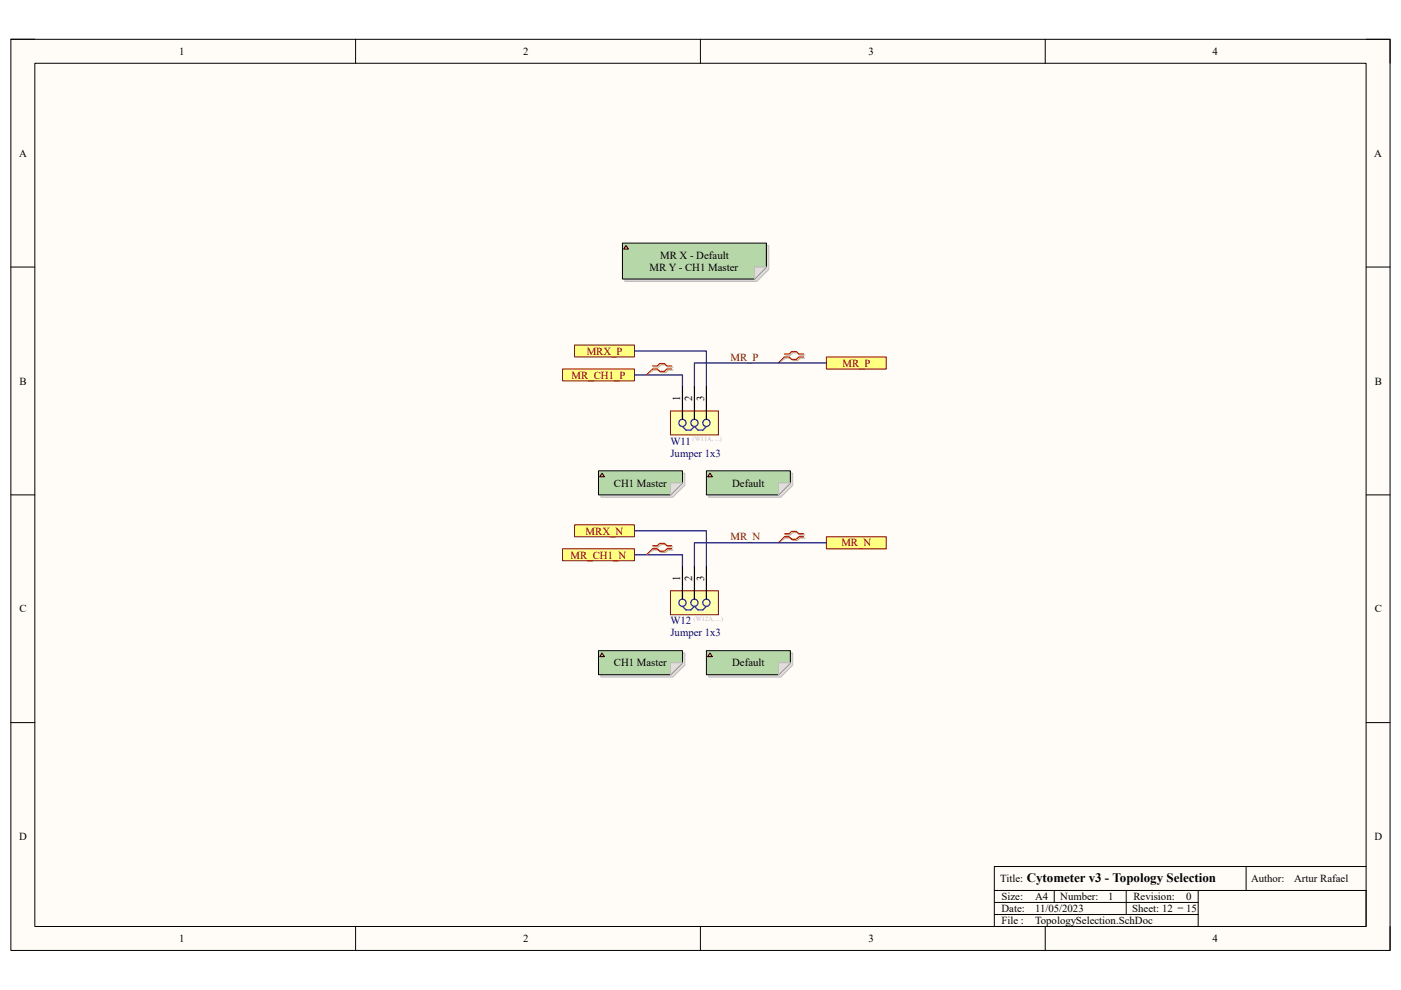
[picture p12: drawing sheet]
<svg xmlns="http://www.w3.org/2000/svg" width="297mm" height="210mm" viewBox="0 0 297 210" stroke-linecap="round" stroke-linejoin="round" font-family="sans-serif">
<path d="M2.3 8.3h292.4v193.3h-292.4z" fill="#fffcf8"/>
<path d="M2.3 8.3h292.4v193.3h-292.4z" fill="none" stroke="#000" stroke-width=".21"/>
<path d="M7.4 13.4h282.2v183.1h-282.2z" fill="#fffcf8"/>
<g fill="none" stroke="#000" stroke-width=".21">
<path d="M2.3 8.3h5.1M7.4 13.4h282.2v183.1h-282.2zM75.4 8.3v5.1M148.5 8.3v5.1M221.6 8.3v5.1M289.6 8.3h5.1v5.1M2.3 56.6h5.1M289.6 56.6h5.1M2.3 105h5.1M289.6 105h5.1M2.3 153.3h5.1M289.6 153.3h5.1"/>
<path d="M75.4 196.5v5.1M148.5 196.5v5.1M210.8 188.9v2.5M221.6 196.5v5.1M223.5 188.9v2.5M238.8 188.9v5.1M254 194h-43.2v2.5M254 191.4h-43.2v2.6M254 188.9h35.6v7.6h-35.6zM264.2 183.8v5.1M289.6 183.8h-78.8v5.1h43.2M294.7 196.5v5.1"/>
</g>
<path d="M121.8 73.2h12.7v2.5h-12.7z" fill="#ffff80"/>
<path d="M121.8 73.2h12.7v2.5h-12.7z" fill="none" stroke="#800000" stroke-width=".21"/>
<path d="M121.8 111.3h12.7v2.6h-12.7z" fill="#ffff80"/>
<path d="M121.8 111.3h12.7v2.6h-12.7z" fill="none" stroke="#800000" stroke-width=".21"/>
<path d="M119.3 78.3h15.2v2.5h-15.2z" fill="#ffff80"/>
<path d="M119.3 78.3h15.2v2.5h-15.2z" fill="none" stroke="#800000" stroke-width=".21"/>
<path d="M119.3 116.4h15.2v2.5h-15.2z" fill="#ffff80"/>
<path d="M119.3 116.4h15.2v2.5h-15.2z" fill="none" stroke="#800000" stroke-width=".21"/>
<path d="M175.2 75.7h12.7v2.6h-12.7z" fill="#ffff80"/>
<path d="M175.2 75.7h12.7v2.6h-12.7z" fill="none" stroke="#800000" stroke-width=".21"/>
<path d="M175.2 113.9h12.7v2.5h-12.7z" fill="#ffff80"/>
<path d="M175.2 113.9h12.7v2.5h-12.7z" fill="none" stroke="#800000" stroke-width=".21"/>
<path d="M166.6 75.3h1l.5-.5h1l.5 .5h1M166.6 76h1l.5 .5h1l.5-.5h1M166.6 113.5h1l.5-.5h1l.5 .5h1M166.6 114.1h1l.5 .5h1l.5-.5h1" fill="none" stroke="#d0a19e" stroke-width=".25"/>
<path d="M166.6 76l-1.6 1M166.6 114.1l-1.6 1" fill="none" stroke="#d0a19e" stroke-width=".21"/>
<path d="M166.3 75.1h1l.5-.5h1l.6 .5h1M166.3 75.7h1l.5 .5h1l.6-.5h1M166.3 113.2h1l.5-.5h1l.6 .5h1M166.3 113.9h1l.5 .5h1l.6-.5h1" fill="none" stroke="#f00" stroke-width=".25"/>
<path d="M166.3 75.7l-1.3 1.3M166.3 113.9l-1.3 1.2" fill="none" stroke="#f00" stroke-width=".21"/>
<path d="M134.5 74.4h15.3v7.7M134.5 79.5h10.2v2.6M175.2 77h-28v5.1M134.5 112.6h15.3v7.6M134.5 117.7h10.2v2.5M175.2 115.1h-28v5.1" fill="none" stroke="#000080" stroke-width=".25"/>
<path d="M142.2 87.2h10.1v5h-10.1z" fill="#ffffb0"/>
<path d="M142.2 87.2h10.1v5h-10.1z" fill="none" stroke="#800000" stroke-width=".21"/>
<g fill="none" stroke="#00f" stroke-width=".25">
<path d="M144.7 90.5l.8 .7h1l.7-.7 .8 .7h1l.8-.7"/>
<circle cx="144.7" cy="89.7" r=".76"/>
<circle cx="147.2" cy="89.7" r=".76"/>
<circle cx="149.8" cy="89.7" r=".76"/>
</g>
<path d="M144.7 82.1v6.8M147.2 82.1v6.8M149.8 82.1v6.8" fill="none" stroke="#000" stroke-width=".25"/>
<path d="M142.2 125.3h10.1v5.1h-10.1z" fill="#ffffb0"/>
<path d="M142.2 125.3h10.1v5.1h-10.1z" fill="none" stroke="#800000" stroke-width=".21"/>
<g fill="none" stroke="#00f" stroke-width=".25">
<path d="M144.7 128.6l.8 .8h1l.7-.8 .8 .8h1l.8-.8"/>
<circle cx="144.7" cy="127.8" r=".76"/>
<circle cx="147.2" cy="127.8" r=".76"/>
<circle cx="149.8" cy="127.8" r=".76"/>
</g>
<path d="M144.7 120.2v6.9M147.2 120.2v6.9M149.8 120.2v6.9" fill="none" stroke="#000" stroke-width=".25"/>
<path d="M138.6 77.9h1l.5-.5h1l.5 .5h1.1M138.6 78.5h1l.5 .5h1l.5-.5h1.1M138.6 116h1l.5-.5h1l.5 .5h1.1M138.6 116.6h1l.5 .6h1l.5-.6h1.1" fill="none" stroke="#d0a19e" stroke-width=".25"/>
<path d="M138.6 78.5l-1.5 1M138.6 116.6l-1.5 1.1" fill="none" stroke="#d0a19e" stroke-width=".21"/>
<path d="M138.3 77.6h1.1l.5-.5h1l.5 .5h1M138.3 78.3h1.1l.5 .5h1l.5-.5h1M138.3 115.8h1.1l.5-.5h1l.5 .5h1M138.3 116.4h1.1l.5 .5h1l.5-.5h1" fill="none" stroke="#f00" stroke-width=".25"/>
<path d="M138.3 78.3l-1.2 1.2M138.3 116.4l-1.2 1.3" fill="none" stroke="#f00" stroke-width=".21"/>
<path d="M132.5 52.1h30.5v5l-2.5 2.6h-28z" fill-rule="evenodd" fill="#dedcd7"/>
<path d="M132.5 52.1h30.5v5l-2.5 2.6h-28z" fill="none" stroke="#bfbdba" stroke-width=".21"/>
<path d="M132 51.6h30.5v5l-2.5 2.6h-28z" fill-rule="evenodd" fill="#b6d7a8"/>
<path d="M132 51.6h30.5v5l-2.5 2.6h-28z" fill="none" stroke="#000" stroke-width=".21"/>
<path d="M160 56.6h2.5l-2.5 2.6z" fill="#e3e8db"/>
<path d="M160 56.6h2.5l-2.5 2.6z" fill="none" stroke="#bfbdba" stroke-width=".21"/>
<path d="M132.7 52.1l.5 .7h-1z" fill="#f0ac86"/>
<path d="M132.7 52.1l.5 .7h-1z" fill="none" stroke="#300" stroke-width=".21"/>
<path d="M127.4 100.4h17.8v2.5l-2.5 2.6h-15.3z" fill-rule="evenodd" fill="#dedcd7"/>
<path d="M127.4 100.4h17.8v2.5l-2.5 2.6h-15.3z" fill="none" stroke="#bfbdba" stroke-width=".21"/>
<path d="M126.9 99.9h17.8v2.5l-2.5 2.6h-15.3z" fill-rule="evenodd" fill="#b6d7a8"/>
<path d="M126.9 99.9h17.8v2.5l-2.5 2.6h-15.3z" fill="none" stroke="#000" stroke-width=".21"/>
<path d="M142.2 102.4h2.5l-2.5 2.6z" fill="#e3e8db"/>
<path d="M142.2 102.4h2.5l-2.5 2.6z" fill="none" stroke="#bfbdba" stroke-width=".21"/>
<path d="M127.7 100.4l.5 .7h-1.1z" fill="#f0ac86"/>
<path d="M127.7 100.4l.5 .7h-1.1z" fill="none" stroke="#300" stroke-width=".21"/>
<path d="M150.3 100.4h17.8v2.5l-2.6 2.6h-15.2z" fill-rule="evenodd" fill="#dedcd7"/>
<path d="M150.3 100.4h17.8v2.5l-2.6 2.6h-15.2z" fill="none" stroke="#bfbdba" stroke-width=".21"/>
<path d="M149.8 99.9h17.8v2.5l-2.6 2.6h-15.2z" fill-rule="evenodd" fill="#b6d7a8"/>
<path d="M149.8 99.9h17.8v2.5l-2.6 2.6h-15.2z" fill="none" stroke="#000" stroke-width=".21"/>
<path d="M165 102.4h2.6l-2.6 2.6z" fill="#e3e8db"/>
<path d="M165 102.4h2.6l-2.6 2.6z" fill="none" stroke="#bfbdba" stroke-width=".21"/>
<path d="M150.5 100.4l.5 .7h-1z" fill="#f0ac86"/>
<path d="M150.5 100.4l.5 .7h-1z" fill="none" stroke="#300" stroke-width=".21"/>
<path d="M127.4 138.5h17.8v2.6l-2.5 2.5h-15.3z" fill-rule="evenodd" fill="#dedcd7"/>
<path d="M127.4 138.5h17.8v2.6l-2.5 2.5h-15.3z" fill="none" stroke="#bfbdba" stroke-width=".21"/>
<path d="M126.9 138h17.8v2.6l-2.5 2.5h-15.3z" fill-rule="evenodd" fill="#b6d7a8"/>
<path d="M126.9 138h17.8v2.6l-2.5 2.5h-15.3z" fill="none" stroke="#000" stroke-width=".21"/>
<path d="M142.2 140.6h2.5l-2.5 2.5z" fill="#e3e8db"/>
<path d="M142.2 140.6h2.5l-2.5 2.5z" fill="none" stroke="#bfbdba" stroke-width=".21"/>
<path d="M127.7 138.5l.5 .8h-1.1z" fill="#f0ac86"/>
<path d="M127.7 138.5l.5 .8h-1.1z" fill="none" stroke="#300" stroke-width=".21"/>
<path d="M150.3 138.5h17.8v2.6l-2.6 2.5h-15.2z" fill-rule="evenodd" fill="#dedcd7"/>
<path d="M150.3 138.5h17.8v2.6l-2.6 2.5h-15.2z" fill="none" stroke="#bfbdba" stroke-width=".21"/>
<path d="M149.8 138h17.8v2.6l-2.6 2.5h-15.2z" fill-rule="evenodd" fill="#b6d7a8"/>
<path d="M149.8 138h17.8v2.6l-2.6 2.5h-15.2z" fill="none" stroke="#000" stroke-width=".21"/>
<path d="M165 140.6h2.6l-2.6 2.5z" fill="#e3e8db"/>
<path d="M165 140.6h2.6l-2.6 2.5z" fill="none" stroke="#bfbdba" stroke-width=".21"/>
<path d="M150.5 138.5l.5 .8h-1z" fill="#f0ac86"/>
<path d="M150.5 138.5l.5 .8h-1z" fill="none" stroke="#300" stroke-width=".21"/>
<text font-size="2.8" x="217.7" y="187">Cytometer v3 - Topology Selection</text>
<g font-size="2.3">
<text x="38" y="11.7">1</text>
<text x="110.9" y="11.7">2</text>
<text x="184.1" y="11.7">3</text>
<text x="257.1" y="11.7">4</text>
<text x="4" y="33.3">A</text>
<text x="291.4" y="33.3">A</text>
<text x="137.7" y="57.4">MR Y - CH1 Master</text>
<text x="140" y="54.9">MR X - Default</text>
<text x="4.1" y="81.6">B</text>
<text x="291.5" y="81.6">B</text>
<text x="144.2" y="85.1" transform="rotate(-90 144.2 85.1)">1</text>
<text x="146.7" y="85.1" transform="rotate(-90 146.7 85.1)">2</text>
<text x="149.3" y="85.1" transform="rotate(-90 149.3 85.1)">3</text>
<text x="130.2" y="103.2">CH1 Master</text>
<text x="155.2" y="103.2">Default</text>
<text x="144.2" y="123.3" transform="rotate(-90 144.2 123.3)">1</text>
<text x="146.7" y="123.3" transform="rotate(-90 146.7 123.3)">2</text>
<text x="149.3" y="123.3" transform="rotate(-90 149.3 123.3)">3</text>
<text x="4.1" y="129.9">C</text>
<text x="291.5" y="129.9">C</text>
<text x="130.2" y="141.4">CH1 Master</text>
<text x="155.2" y="141.4">Default</text>
<text x="4.1" y="178.2">D</text>
<text x="291.4" y="178.2">D</text>
<text x="212.1" y="187.1">Title:</text>
<text x="212.3" y="190.9">Size:</text>
<text x="219.5" y="190.9">A4</text>
<text x="224.8" y="190.9">Number:</text>
<text x="235" y="190.9">1</text>
<text x="240.3" y="190.9">Revision:</text>
<text x="251.5" y="190.9">0</text>
<text x="265.2" y="187.1">Author:</text>
<text x="274.4" y="187.1">Artur Rafael</text>
<text x="212.3" y="196">File :</text>
<text x="212.3" y="193.5">Date:</text>
<text x="219.5" y="193.5">11/05/2023</text>
<text x="219.5" y="196">TopologySelection.SchDoc</text>
<text x="240" y="193.5">Sheet: 12</text>
<text x="249.7" y="192.2">_</text>
<text x="251.5" y="193.5">15</text>
<text x="38" y="199.8">1</text>
<text x="110.9" y="199.8">2</text>
<text x="184.1" y="199.8">3</text>
<text x="257.1" y="199.8">4</text>
</g>
<g font-size="2.3" fill="#800000">
<text x="124.4" y="75.2">MRX_P</text>
<text x="154.9" y="76.5">MR_P</text>
<text x="178.6" y="77.8">MR_P</text>
<text x="121.2" y="80.3">MR_CH1_P</text>
<text x="124.2" y="113.4">MRX_N</text>
<text x="121" y="118.5">MR_CH1_N</text>
<text x="154.9" y="114.6">MR_N</text>
<text x="178.4" y="115.9">MR_N</text>
</g>
<g font-size="2.3" fill="#000080">
<text x="142.2" y="94.3">W11</text>
<text x="142.2" y="96.8">Jumper 1x3</text>
<text x="142.2" y="132.4">W12</text>
<text x="142.2" y="135">Jumper 1x3</text>
</g>
<g font-size="1.4" fill="#b2b0d4">
<text x="146.9" y="93.5">(W11A, ...)</text>
<text x="147" y="131.6">(W12A, ...)</text>
</g>
</svg>
